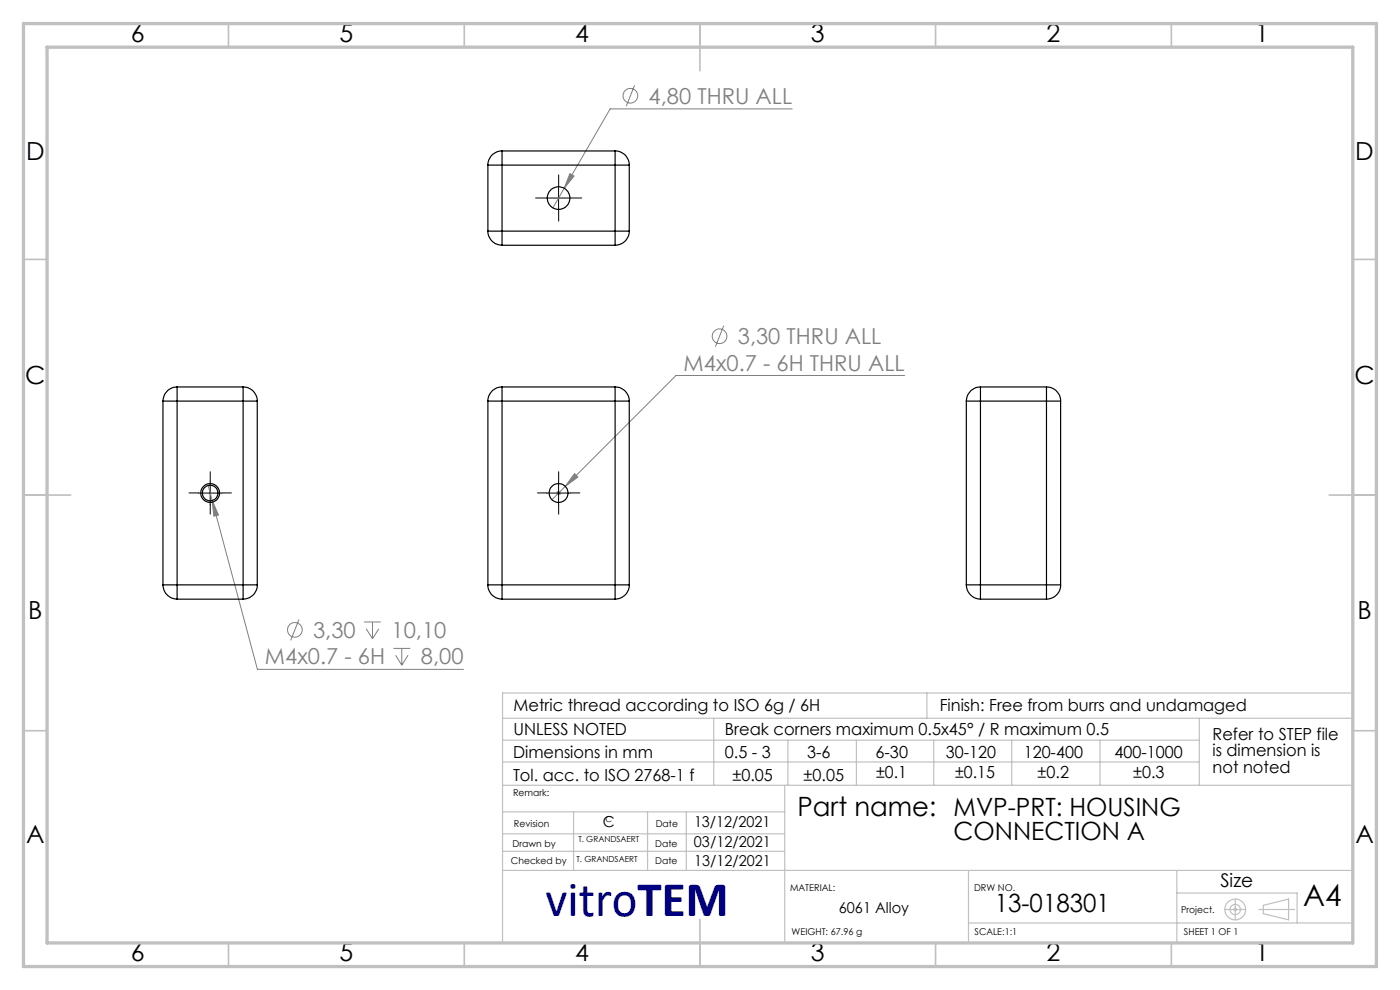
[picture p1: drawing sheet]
<svg xmlns="http://www.w3.org/2000/svg" width="297mm" height="210mm" viewBox="0 0 297 210" stroke-linecap="round" stroke-linejoin="round" font-family="sans-serif">
<g fill="none" stroke="#808080" stroke-width=".21">
<path d="M134.6 18.1l-1.7 4.4M119.7 39.9l-2.4 4.2M120.9 36.8l.9 .6-2.1 2.5zM168.1 23.1h-38.7l-9.7 16.8M153.5 69.1l-1.7 4.4M191.9 79.6h-48.5l-26.3 26.4M44.2 103l.8 3.2M45 106.2l1.4 3-1 .3zM45 106.2l9.6 35.8h43.7M118 104.6h1M118.1 104.2l.8 .7M118.5 104.1v1"/>
<path d="M121.9 100.5l.7 .7-2.7 2zM63.4 131.4l-1.7 4.4M77.2 131.9h3.6M77.7 133.4l1.3 2.1M79 131.9v3.6M80.4 133.4l-1.4 2.1M83.5 137.5h3.5M83.9 139l1.3 2.1M85.2 137.5v3.6M86.6 139l-1.4 2.1"/>
<circle cx="133.7" cy="20.3" r="1.55"/>
<circle cx="152.6" cy="71.3" r="1.56"/>
<circle cx="62.5" cy="133.6" r="1.55"/>
</g>
<g fill="none" stroke="#c0c0c0" stroke-width=".25">
<path d="M106.6 152.4h180.1M106.7 157h147.7M151.4 152.4v14.2M167.1 157v9.6M181.7 157v9.6M196.6 147v5.4M198.1 157v9.6M214.6 157v9.6M233.4 157v9.6M254.4 152.4v14.2M286.7 147h-180.1v52.7M106.6 166.6h180.1"/>
<path d="M106.6 161.6h147.8M106.6 176.9h59.9M106.6 172.2h59.9M121.7 172.2v12.4M137.4 172.2v12.4M145.6 172.2v12.3M166.5 166.6v33.2M106.6 180.6h59.9M106.6 184.6h180.1M205.5 195.8h81.2M205.5 184.6v15.2M249.7 184.6v15.2"/>
<path d="M249.7 189.4h25.5v6.4M259.9 192.9h4.4M262 190.7v4.4M267.1 192.9h7.6M268 192l5.4-1.3v4.4l-5.4-1.3z"/>
<circle cx="262" cy="192.9" r=".27"/>
<circle cx="262" cy="192.9" r="2.21"/>
<circle cx="262" cy="192.9" r="1.11"/>
</g>
<path d="M118.5 39.5v-2.4M116 42h-2.4M118.5 44.5v2.4M121 42h2.4M42.1 104.6h-2M44.6 102.1v-2M44.6 107.1v2M47.1 104.6h2M116 104.6h-2M118.5 102.1v-2M118.5 107.1v2M121 104.6h2" fill="none" stroke="#000" stroke-width=".21" stroke-dasharray="15.2 1.3 1.3 1.3"/>
<path d="M118.5 39.5v5M116 42h5M42.1 104.6h5M44.6 102.1v5M116 104.6h5M118.5 102.1v5" fill="none" stroke="#000" stroke-width=".21"/>
<g fill="none" stroke="#c0c0c0" stroke-width=".35">
<path d="M48.5 5v5M98.5 5v5M148.5 5v10M198.5 5v5M248.5 5v5M5 55h5M287 55h5M5 105h10M282 105h10M5 155h5M287 155h5M148.5 195v10"/>
<path d="M48.5 200v5M98.5 200v5M198.5 200v5M248.5 200v5"/>
</g>
<path d="M5 5h287v200h-287zM10 10h277v190h-277z" fill="none" stroke="#c0c0c0" stroke-width=".7"/>
<path d="M121.9 100.5l-2 2.7 2.7-2zM120.9 36.8l-1.2 3.1 2.1-2.5zM45 106.2l.4 3.3 1-.3z" fill="#808080"/>
<g fill="none" stroke="#000" stroke-width=".25">
<path d="M103.5 35h3M103.5 35v14M106.5 32v3M106.5 32a2.94 2.94 0 0 0-3 3M106.5 35v14M106.5 32h24M106.5 35h24M130.5 32a2.94 2.94 0 0 1 3 3M130.5 35h3M130.5 32v3M130.5 35v14M133.5 35v14"/>
<path d="M103.5 49h3M103.5 49a3 3 0 0 0 3 3M106.5 49v3M106.5 49h24M106.5 52h24M130.5 49h3M130.5 49v3M133.5 49a3 3 0 0 1-3 3M34.6 85.1h3M34.6 85.1v39M37.6 82.1a3 3 0 0 0-3 3M37.6 82.1v3"/>
<path d="M37.6 85.1h14M37.6 82.1h14M37.6 85.1v39M51.6 82.1v3M51.6 85.1h3M51.6 82.1a2.94 2.94 0 0 1 3 3M51.6 85.1v39M54.6 85.1v39M103.5 85.1h3M103.5 85.1v39M106.5 82.1v3M106.5 82.1a2.94 2.94 0 0 0-3 3"/>
<path d="M106.5 85.1v39M106.5 85.1h24M106.5 82.1h24M130.5 82.1a2.94 2.94 0 0 1 3 3M130.5 85.1h3M130.5 82.1v3M130.5 85.1v39M133.5 85.1v39M205 85.1h3M205 85.1v39M208 82.1v3M208 82.1a3 3 0 0 0-3 3"/>
<path d="M208 85.1h14M208 82.1h14M208 85.1v39M222 85.1h3M222 82.1v3M222 82.1a2.94 2.94 0 0 1 3 3M222 85.1v39M225 85.1v39M34.6 124.1h3M34.6 124.1a3.1 3.1 0 0 0 3 3M37.6 124.1v3M37.6 124.1h14"/>
<path d="M37.6 127.1h14M51.6 124.1v3M51.6 124.1h3M54.6 124.1a3 3 0 0 1-3 3M103.5 124.1a3 3 0 0 0 3 3M103.5 124.1h3M106.5 124.1v3M106.5 124.1h24M106.5 127.1h24M130.5 124.1v3M130.5 124.1h3M133.5 124.1a3 3 0 0 1-3 3"/>
<path d="M205 124.1a3.1 3.1 0 0 0 3 3M205 124.1h3M208 124.1v3M208 124.1h14M208 127.1h14M222 124.1h3M222 124.1v3M225 124.1a3 3 0 0 1-3 3"/>
<circle cx="118.5" cy="42" r="2.4"/>
<circle cx="44.6" cy="104.6" r="1.65"/>
<circle cx="44.6" cy="104.6" r="1.99"/>
<circle cx="118.5" cy="104.6" r="2.01"/>
</g>
<text font-size="10.6" fill="#000080" x="115.8" y="194.4">vitroTEM</text>
<text font-size="6.3" x="276.5" y="192.2">A4</text>
<text font-size="5.6" x="169.2" y="173.1">Part name: MVP-PRT: HOUSING</text>
<g font-size="5.3">
<text x="27.8" y="8.9">6</text>
<text x="72" y="8.9">5</text>
<text x="122" y="8.9">4</text>
<text x="172" y="8.9">3</text>
<text x="222" y="8.9">2</text>
<text x="266.3" y="8.9">1</text>
<text x="5.5" y="33.9">D</text>
<text x="287.5" y="33.9">D</text>
<text x="5.3" y="81.4">C</text>
<text x="287.3" y="81.4">C</text>
<text x="6" y="131.4">B</text>
<text x="288" y="131.4">B</text>
<text x="5.5" y="178.9">A</text>
<text x="202.3" y="178.2">CONNECTION A</text>
<text x="287.5" y="178.9">A</text>
<text x="211.1" y="193.5">13-018301</text>
<text x="27.8" y="203.9">6</text>
<text x="72" y="203.9">5</text>
<text x="122" y="203.9">4</text>
<text x="172" y="203.9">3</text>
<text x="222" y="203.9">2</text>
<text x="266.3" y="203.9">1</text>
</g>
<g font-size="4.7" fill="#808080">
<text x="137.6" y="22">4,80 THRU ALL</text>
<text x="156.5" y="73">3,30 THRU ALL</text>
<text x="145" y="78.6">M4x0.7 - 6H THRU ALL</text>
<text x="66.4" y="135.3">3,30</text>
<text x="83.1" y="135.3">10,10</text>
<text x="56.2" y="140.9">M4x0.7 - 6H</text>
<text x="89.3" y="140.9">8,00</text>
</g>
<text font-size="4" x="258.9" y="188.1">Size</text>
<g font-size="3.5">
<text x="108.9" y="156">UNLESS NOTED</text>
<text x="108.9" y="150.8">Metric thread according to ISO 6g / 6H</text>
<text x="153.8" y="156">Break corners maximum 0.5x45° / R maximum 0.5</text>
<text x="199.3" y="150.8">Finish: Free from burrs and undamaged</text>
<text x="108.8" y="160.7">Dimensions in mm</text>
<text x="153.8" y="160.7">0.5 - 3</text>
<text x="171.2" y="160.7">3-6</text>
<text x="185.7" y="160.7">6-30</text>
<text x="200.6" y="160.7">30-120</text>
<text x="217.2" y="160.7">120-400</text>
<text x="236.5" y="160.7">400-1000</text>
<text x="257.2" y="156.9">Refer to STEP file</text>
<text x="257.2" y="160.4">is dimension is</text>
<text x="108.8" y="165.6">Tol. acc. to ISO 2768-1 f</text>
<text x="155.4" y="165.6">±0.05</text>
<text x="170.5" y="165.6">±0.05</text>
<text x="185.9" y="165">±0.1</text>
<text x="202.6" y="165">±0.15</text>
<text x="220.1" y="165">±0.2</text>
<text x="240.4" y="165">±0.3</text>
<text x="257.2" y="163.9">not noted</text>
</g>
<g font-size="3.2">
<text x="127.9" y="175.5">C</text>
<text x="147.2" y="179.7">03/12/2021</text>
<text x="147.2" y="175.5">13/12/2021</text>
<text x="147.3" y="183.7">13/12/2021</text>
<text x="178" y="193.6">6061 Alloy</text>
</g>
<g font-size="2">
<text x="108.8" y="168.9">Remark:</text>
<text x="108.7" y="179.6">Drawn by</text>
<text x="109" y="175.5">Revision</text>
<text x="139" y="179.6">Date</text>
<text x="139.1" y="175.5">Date</text>
<text x="108.4" y="183.2">Checked by</text>
<text x="139" y="183.2">Date</text>
<text x="167.6" y="189">MATERIAL:</text>
<text x="206.6" y="189">DRW NO.</text>
<text x="250.6" y="193.6">Project.</text>
<text x="167.9" y="198.4">WEIGHT: 67.96 g</text>
<text x="206.8" y="198.4">SCALE:1:1</text>
<text x="251.2" y="198.4">SHEET 1 OF 1</text>
</g>
<g font-size="1.8">
<text x="122.7" y="178.6">T. GRANDSAERT</text>
<text x="128.5" y="174.4">C</text>
<text x="122.3" y="182.8">T. GRANDSAERT</text>
</g>
</svg>
